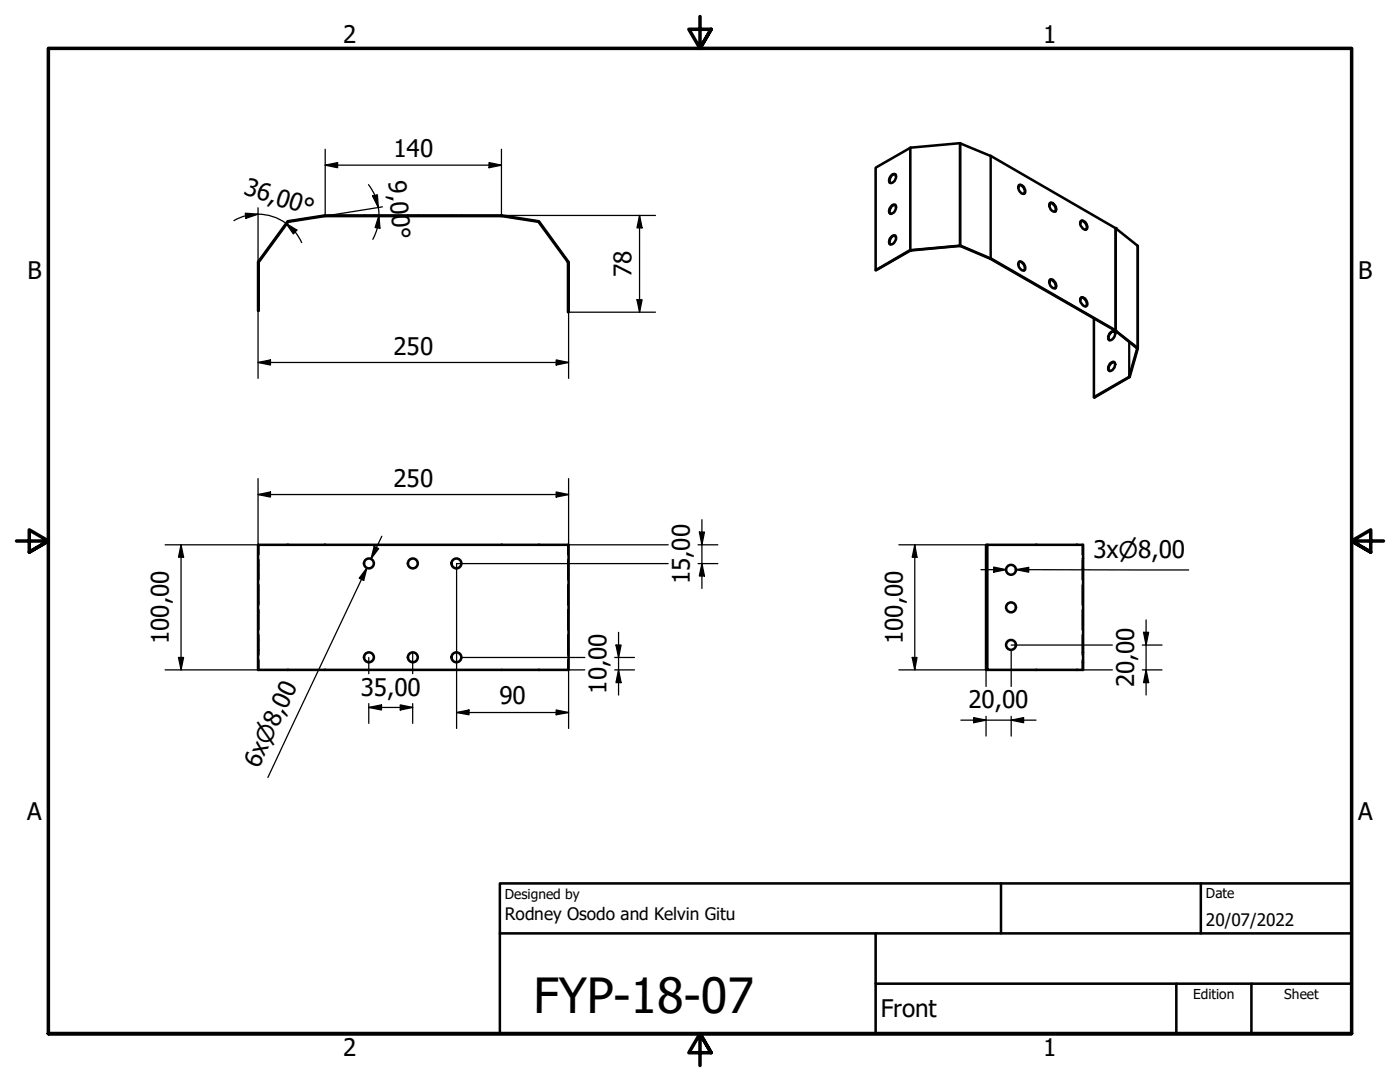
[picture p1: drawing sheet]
<svg xmlns="http://www.w3.org/2000/svg" width="279mm" height="216mm" viewBox="0 0 279 216" stroke-linecap="round" stroke-linejoin="round" font-family="sans-serif">
<!-- layer: Hidden (ISO) -->
<g fill="none" stroke="#000" stroke-width=".38">
<path d="M51.5 56.3h.1M51.5 58.3h.1M72.6 43.1h.1M74.6 43.1h.1M81.3 43.1h.1M83.4 43.1h.1M90.1 43.1h.1M92.1 43.1h.1M113.3 56.3h.2M113.3 58.3h.2M51.5 112.7h.1M51.5 114.7h.1"/>
<path d="M51.6 108.7v2M51.6 111.7v4M51.6 116.7v4M113.3 112.7h.2M113.3 114.7h.2M113.3 108.7v2M113.3 111.7v4M113.3 116.7v4M216 108.7v2M216 111.7v4M216 116.7v4M216.1 111.4h.1"/>
<path d="M216.1 113.4h.1M51.5 120.2h.1M51.5 122.2h.1M51.5 127.7h.1M51.5 129.7h.1M51.6 121.7v4M51.6 126.7v4M51.6 131.7v2M113.3 120.2h.2M113.3 122.2h.2M113.3 127.7h.2M113.3 129.7h.2"/>
<path d="M113.3 121.7v4M113.3 126.7v4M113.3 131.7v2M216 121.7v4M216 126.7v4M216 131.7v2M216.1 130.2h.1M216.1 132.2h.1"/>
</g>
<!-- layer: Visible (ISO) -->
<g fill="none" stroke="#000" stroke-width=".51">
<path d="M177.7 35.2a.55 .55 0 0 1 .6-.5 .55 .55 0 0 1 .5 .5 1.1 1.1 0 0 1-1.3 1.2l-.1-.4zM178.7 34.8a1.2 1.2 0 0 0-1 1.7M203.3 37a1.06 1.06 0 0 1 1.1 .5 1.06 1.06 0 0 1-.1 1.2 1.24 1.24 0 0 1-1-1.7zM203.4 37a1.14 1.14 0 0 1 .9 1.7M51.5 52.4v9.6h.1v-9.6M51.5 52.2v.2M57.3 44.3l-5.7 7.9M64.8 43.1l-7.3 1.2-5.9 8M64.9 43.1h.1M64.9 43l-7.5 1.2M64.9 43h35.2l7.3 1.1M64.9 43.1h35.2l7.4 1.2"/>
<path d="M107.4 44.1l.2 .1M107.5 44.3l5.8 8M107.6 44.3l5.8 7.9M113.3 52.4v9.9h.2v-9.9M113.4 52.2l.1 .2M174.8 53.9l6.9-3.9 9.9-.9 6 2.5 25 14.4 4.3 3.5-1.5 5.7-7.1 4M177.7 47.4a.55 .55 0 0 1 .6-.4 .55 .55 0 0 1 .5 .4 1.1 1.1 0 0 1-1.3 1.3l-.1-.4zM177.9 41.1a.52 .52 0 0 1 .9 0 1.35 1.35 0 0 1-1.1 1.6 .95 .95 0 0 1 .2-1.6zM178.7 40.9a1.27 1.27 0 0 0-1.2 1.6l.2 .1M178.7 47.1a1.2 1.2 0 0 0-1 1.7M203.3 52.3a1.06 1.06 0 0 1 1.1 .5 1.06 1.06 0 0 1-.1 1.2 1.24 1.24 0 0 1-1-1.7zM203.4 52.3a1.14 1.14 0 0 1 .9 1.7"/>
<path d="M209.5 40.5a1.24 1.24 0 0 1 1.2 1.2l-.1 .5M209.5 40.5a1.13 1.13 0 0 1 1.3 1.5 .61 .61 0 0 1-.6 .2 .61 .61 0 0 1-.5-.4l-.3-.6zM209.5 55.8a1.2 1.2 0 0 1 1.1 1.7M209.5 55.8a1.13 1.13 0 0 1 1.3 1.5 .61 .61 0 0 1-.6 .2 .61 .61 0 0 1-.5-.4l-.3-.6zM215.6 59.6a.64 .64 0 0 1 .6-.3 .64 .64 0 0 1 .5 .5l.3 .6a.51 .51 0 0 1-.2 .7 .51 .51 0 0 1-.7-.2l-.5-.8zM215.6 44.3a.64 .64 0 0 1 .6-.3 .64 .64 0 0 1 .5 .5l.3 .8a.44 .44 0 0 1-.5 .5l-.4-.2-.4-.5zM215.8 59.4a1.18 1.18 0 0 1 .9 1.7M215.8 44.1a1.18 1.18 0 0 1 .9 1.7M218.3 63.6v15.6l.1 .1 7.1-4.2 1.6-5.6-4.5-3.6-24.9-14.3-6-2.6-10.1 .9-6.8 4v-20.4l6.9-4 9.9-.9 6.1 2.5 24.9 14.4 4.5 3.6v20.4M221.4 66.5l.2-.1a.67 .67 0 0 1 .8-.2 1.16 1.16 0 0 1-1.1 1.6l-.1-.7zM221.6 72.5a.52 .52 0 0 1 .9 0 1.35 1.35 0 0 1-1.1 1.5 1.06 1.06 0 0 1 .2-1.5zM222.4 66.2a1.14 1.14 0 0 0-1 1.7"/>
<path d="M222.4 72.3a1.18 1.18 0 0 0-1 1.7M51.5 108.7h62v25h-62zM197 108.7h19.2v25h-19.2zM197 108.7h-.2v25h.2"/>
<circle cx="73.6" cy="112.4" r=".98"/>
<circle cx="82.4" cy="112.4" r=".98"/>
<circle cx="91.1" cy="112.4" r=".98"/>
<circle cx="201.8" cy="113.7" r=".98"/>
<circle cx="73.6" cy="131.2" r=".98"/>
<circle cx="82.4" cy="131.2" r=".98"/>
<circle cx="91.1" cy="131.2" r=".98"/>
<circle cx="201.8" cy="128.7" r=".98"/>
<circle cx="201.8" cy="121.2" r=".98"/>
</g>
<!-- layer: Hidden (ISO) -->
<g fill="#000">
<circle cx="72.6" cy="43" r=".19"/>
<circle cx="74.6" cy="43" r=".19"/>
<circle cx="81.3" cy="43" r=".19"/>
<circle cx="83.4" cy="43" r=".19"/>
<circle cx="90.1" cy="43" r=".19"/>
<circle cx="92.1" cy="43" r=".19"/>
<circle cx="216" cy="111.4" r=".19"/>
<circle cx="216" cy="113.4" r=".19"/>
<circle cx="216" cy="130.2" r=".19"/>
<circle cx="216" cy="132.2" r=".19"/>
</g>
<!-- layer: Visible (ISO) -->
<g fill="#000">
<circle cx="197.6" cy="51.6" r=".25"/>
<circle cx="222.6" cy="45.5" r=".25"/>
<circle cx="222.6" cy="66" r=".25"/>
</g>
<!-- layer: Visible Narrow (ISO) -->
<path d="M181.6 29.5v20.4l.1 .1M181.7 29.5l.1 20.5M191.5 28.6v20.5M191.7 28.6l-.1 20.5M197.7 31.1l-.1 20.5h.1v-20.5M222.6 45.5v20.5zM227 49v20.4l-.1 .1M225.4 68.3v6.8h.1M225.4 68.2v7M226.9 69.5h.2" fill="none" stroke="#000" stroke-width=".38"/>
<!-- layer: Border (ISO) -->
<path d="M139.7 3.3v6.4l-2.2-3.9h4.4l-2.2 3.9 2.2-3.9M3.3 107.9h6.4l-3.9-2.2v4.5l3.9-2.3-3.9 2.3M276.1 107.9h-6.4l3.9-2.2v4.5l-3.9-2.3 3.9 2.3M9.7 206.2v-196.5h260v196.5h-260h260M141.9 210.1l-2.2-3.9 2.2 3.9h-4.4l2.2-3.9v6.4" fill="none" stroke="#000" stroke-width=".7"/>
<!-- layer: Title (ISO) -->
<path d="M99.8 176.3h169.9v29.9h-169.9zM199.8 176.3v9.9M239.6 176.3v9.9M269.7 176.3v9.9M99.8 186.2h169.9M174.8 196.3h94.9M174.8 186.2v20M234.8 196.3v9.9M249.7 196.3v9.9" fill="none" stroke="#000" stroke-width=".51"/>
<!-- layer: Dimension (ISO) -->
<g fill="none" stroke="#000" stroke-width=".25">
<path d="M64.9 33l2.5-.6v1.1zM64.9 33h35.2M64.9 29.8v13.2M73.5 36.8l1.3 2.2M74.4 39.1l.9-.2 .2 2.5zM74.8 39l.7 2.4 .1 1.6M97.6 32.4l2.5 .6-2.5 .5zM100.1 29.8v13.2h30.7M49 42.5l2.5 .2-2.4 .9zM49 43.1l-2.3 .9M49 43.1a9.6 9.6 0 0 1 6.8 .7 9.6 9.6 0 0 1 3.4 2.9l1 1.7M51.5 41.5v10.9"/>
<path d="M57.1 44.6l2.1 1.3-.7 .8zM75.3 45.4l-.9 2.4M75.6 43l.2 2.5-.9-.1zM75.6 43l-.3 2.5M76.3 41.3l-11.5 1.8M127.1 59.8h1l-.5 2.5zM127.6 43l.5 2.5h-1zM127.6 43v19.3M51.5 72.3l2.5-.5v1zM51.5 72.3h62M51.5 62v13.5M111 71.8l2.5 .5-2.5 .5z"/>
<path d="M130.8 62.3h-17.3v13.2M51.5 98.7l2.5-.5v1zM51.5 95.5v13.2M51.5 98.7h62M111 98.2l2.5 .5-2.5 .5zM113.5 95.5v13.2M33 108.7h100.3M36.1 108.7l.5 2.5h-1zM36.1 108.7v25M72.1 115.6l1.1-2.3-19.7 41.8M73.2 113.3l-.6 2.5-.9-.4zM74.7 109l.9 .5-1.6 2z"/>
<path d="M76.2 107l-2.2 4.5M133.3 112.5h-42.2v32.9M139.3 108.7h4M139.3 112.5h4M139.6 106.2h1l-.5 2.5zM140.1 112.5l.5 2.4h-1zM140.1 103.7v13.7M179.4 108.7h17.6M182.6 108.7l.4 2.5h-.9zM182.6 108.7v25M195.8 113.7h5M198.3 113.2l2.5 .5-2.5 .5z"/>
<path d="M202.8 113.7l2.5-.5v1zM205.3 113.7h-2.5h34.4M33 133.7h67.1M35.6 131.2h1l-.5 2.5zM73.6 131.2v3.2M82.4 130.2v4.2M92.1 131.2h24.6M107.4 133.7h9.3M113.5 133.7v11.7M122.7 133.7h3.9M122.7 131.2h3.9M122.9 128.7h1.1l-.6 2.5z"/>
<path d="M123.4 133.7l.6 2.5h-1.1zM123.4 126.2v12.5M179.4 133.7h17.6M182.1 131.2h.9l-.4 2.5zM196.8 133.7v3.3M201.8 129.7v7.3M201.8 128.7h20.2M206.8 133.7h15.2M228 133.7h3.9M228 128.7h3.9M228.2 126.2h1l-.5 2.5zM228.7 133.7l.5 2.5h-1z"/>
<path d="M228.7 123.7v15M73.6 141.2l2.5-.5v1zM73.6 141.2h8.8M73.6 140.4v3.9M79.9 140.7l2.5 .5-2.5 .5zM82.4 140.4v3.9M91.1 142.2l2.5-.5v.9zM91.1 142.2h22.4M111 141.7l2.5 .5-2.5 .4zM191.8 143.7h15M194.3 143.2l2.5 .5-2.5 .5zM196.8 142.9v4"/>
<path d="M201.8 143.7l2.5-.5v1zM201.8 142.9v4"/>
</g>
<g fill="#000">
<path d="M64.9 33l2.5-.6v1.1z" fill-rule="evenodd"/>
<path d="M74.4 39.1l.9-.2 .2 2.5z" fill-rule="evenodd"/>
<path d="M97.6 32.4l2.5 .6-2.5 .5z" fill-rule="evenodd"/>
<path d="M49 42.5l2.5 .2-2.4 .9z" fill-rule="evenodd"/>
<path d="M57.1 44.6l2.1 1.3-.7 .8z" fill-rule="evenodd"/>
<path d="M75.6 43l.2 2.5-.9-.1z" fill-rule="evenodd"/>
<path d="M127.1 59.8h1l-.5 2.5z" fill-rule="evenodd"/>
<path d="M127.6 43l.5 2.5h-1z" fill-rule="evenodd"/>
<path d="M51.5 72.3l2.5-.5v1z" fill-rule="evenodd"/>
<path d="M111 71.8l2.5 .5-2.5 .5z" fill-rule="evenodd"/>
<path d="M51.5 98.7l2.5-.5v1z" fill-rule="evenodd"/>
<path d="M111 98.2l2.5 .5-2.5 .5z" fill-rule="evenodd"/>
<path d="M36.1 108.7l.5 2.5h-1z" fill-rule="evenodd"/>
<path d="M73.2 113.3l-.6 2.5-.9-.4z" fill-rule="evenodd"/>
<path d="M74.7 109l.9 .5-1.6 2z" fill-rule="evenodd"/>
<path d="M139.6 106.2h1l-.5 2.5z" fill-rule="evenodd"/>
<path d="M140.1 112.5l.5 2.4h-1z" fill-rule="evenodd"/>
<path d="M182.6 108.7l.4 2.5h-.9z" fill-rule="evenodd"/>
<path d="M198.3 113.2l2.5 .5-2.5 .5z" fill-rule="evenodd"/>
<path d="M202.8 113.7l2.5-.5v1z" fill-rule="evenodd"/>
<path d="M35.6 131.2h1l-.5 2.5z" fill-rule="evenodd"/>
<path d="M122.9 128.7h1.1l-.6 2.5z" fill-rule="evenodd"/>
<path d="M123.4 133.7l.6 2.5h-1.1z" fill-rule="evenodd"/>
<path d="M182.1 131.2h.9l-.4 2.5z" fill-rule="evenodd"/>
<path d="M228.2 126.2h1l-.5 2.5z" fill-rule="evenodd"/>
<path d="M228.7 133.7l.5 2.5h-1z" fill-rule="evenodd"/>
<path d="M73.6 141.2l2.5-.5v1z" fill-rule="evenodd"/>
<path d="M79.9 140.7l2.5 .5-2.5 .5z" fill-rule="evenodd"/>
<path d="M91.1 142.2l2.5-.5v.9z" fill-rule="evenodd"/>
<path d="M111 141.7l2.5 .5-2.5 .4z" fill-rule="evenodd"/>
<path d="M194.3 143.2l2.5 .5-2.5 .5z" fill-rule="evenodd"/>
<path d="M201.8 143.7l2.5-.5v1z" fill-rule="evenodd"/>
</g>
<text font-size="9.7" x="106.5" y="202.1">FYP-18-07</text>
<g font-size="4.8">
<text x="68.5" y="8.6">2</text>
<text x="208.2" y="8.6">1</text>
<text x="78.5" y="31.4">140</text>
<text x="48.5" y="38.7" transform="rotate(18 48.5 38.7)">36,00°</text>
<text x="77.5" y="36.2" transform="rotate(86 77.5 36.2)">9,00°</text>
<text x="5.5" y="55.8">B</text>
<text x="126" y="55.2" transform="rotate(-90 126 55.2)">78</text>
<text x="271.1" y="55.8">B</text>
<text x="78.5" y="70.7">250</text>
<text x="78.5" y="97.1">250</text>
<text x="218.2" y="111.3">3x⌀8,00</text>
<text x="137.7" y="116.5" transform="rotate(-90 137.7 116.5)">15,00</text>
<text x="33.7" y="128.5" transform="rotate(-90 33.7 128.5)">100,00</text>
<text x="180.1" y="128.5" transform="rotate(-90 180.1 128.5)">100,00</text>
<text x="226.3" y="137.2" transform="rotate(-90 226.3 137.2)">20,00</text>
<text x="72" y="138.8">35,00</text>
<text x="99.7" y="140.5">90</text>
<text x="121" y="138.4" transform="rotate(-90 121 138.4)">10,00</text>
<text x="193.3" y="141.3">20,00</text>
<text x="51.6" y="153.4" transform="rotate(-65 51.6 153.4)">6x⌀8,00</text>
<text x="5.4" y="163.7">A</text>
<text x="271" y="163.7">A</text>
<text x="175.8" y="202.9">Front</text>
<text x="68.5" y="210.8">2</text>
<text x="208.2" y="210.8">1</text>
</g>
<g font-size="3.4">
<text x="100.8" y="183.6">Rodney Osodo and Kelvin Gitu</text>
<text x="240.7" y="184.7">20/07/2022</text>
</g>
<g font-size="2.7">
<text x="100.8" y="179.3">Designed by</text>
<text x="240.7" y="179.3">Date</text>
<text x="238.1" y="199.3">Edition</text>
<text x="256.3" y="199.3">Sheet</text>
</g>
</svg>
